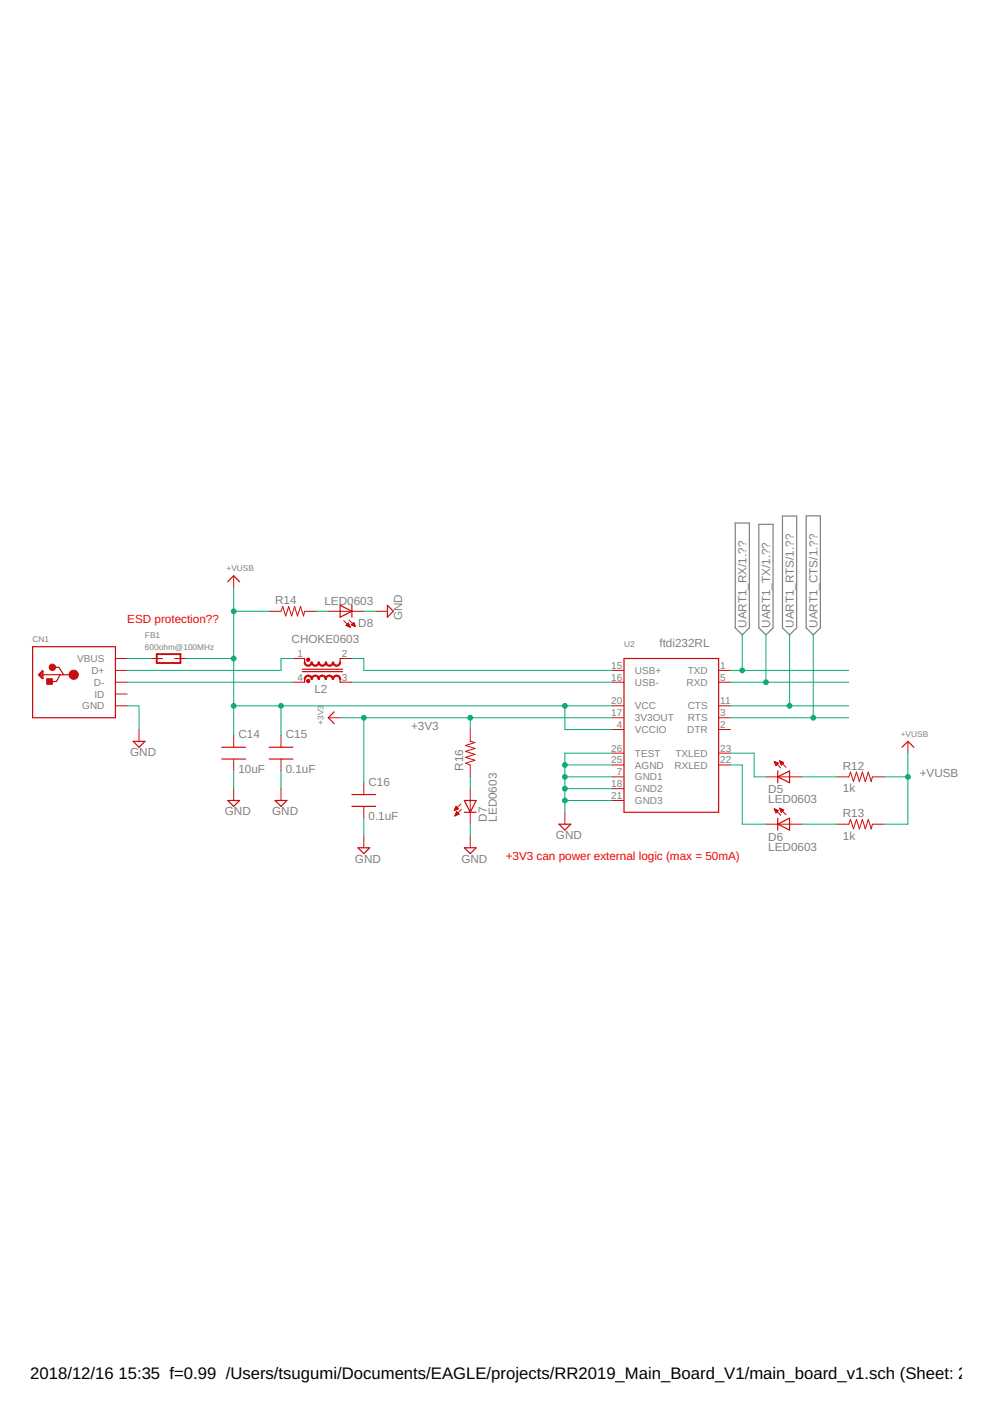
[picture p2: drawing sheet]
<svg xmlns="http://www.w3.org/2000/svg" width="210mm" height="297mm" viewBox="0 0 210 297" stroke-linecap="round" stroke-linejoin="round" font-family="sans-serif">
<path d="M155.6 110.7h3v22.1l-1.5 1.5-1.5-1.5zM160.6 110.9h3v21.9l-1.5 1.5-1.5-1.5zM165.6 109.2h3v23.6l-1.5 1.5-1.5-1.5zM170.6 109.1h3v23.7l-1.5 1.5-1.5-1.5z" fill="none" stroke="#808080" stroke-width=".25"/>
<g fill="none" stroke="#c90b0b" stroke-width=".25">
<path d="M6.9 136.8h17.5v15h-17.5zM48.2 123.1l1.2-1.3 1.3 1.3M64.5 139.3v.8M72 128.1l2.5 1.2-2.5 1.3zM72 139.3v.8M74.5 128.1v2.5M82 128.1l1.2 1.2-1.2 1.3zM132 139.3h20.1v32.6h-20.1zM8.3 142.7l.4-.3v.8l-.2-.5M8.9 142h.2v1.6h-.2l-.8-.9zM8.9 142v1.3M9.1 142.7h6.5"/>
<path d="M11.5 141.2h.9l1.1 1.5M12.7 142.7l-.8 1.5h-1.2M28.2 156.8h2.5l-1.3 1.3zM46.9 158.1h5M57 158.1h5M64 142.1h8.5M64 141.6h8.5M64.5 143.6v.7M70.7 150.6l-1.2 1.2 1.2 1.3M72 143.6v.7M190.9 158.1l1.2-1.3 1.3 1.3M46.9 160.6h5"/>
<path d="M48.2 169.4h2.5l-1.3 1.2zM57 160.6h5M58.2 169.4h2.5l-1.2 1.2zM74.5 168.1h5M74.5 170.6h5M75.7 179.4h2.5l-1.2 1.2zM98.3 171.9h2.5M98.3 169.4h2.5l-1.3 2.5zM98.3 179.4h2.5l-1.3 1.2zM118.3 174.4h2.5l-1.3 1.2zM164.6 164.4l2.5-1.3v2.5zM164.6 163.1v2.5"/>
<path d="M164.6 173.1v2.5M164.6 174.4l2.5-1.3v2.5z"/>
</g>
<g fill="none" stroke="#c90b0b" stroke-width=".21">
<path d="M24.4 139.3h2.5M31.9 139.3h2.5M36.9 139.3h2.5M49.4 121.8v2.5M57 129.3h2.5l.3-1 .7 2 .6-2 .6 2 .6-2 .6 2 .7-2 .6 2 .3-1h2.5M62 139.3h2.5M69.5 129.3h7.5M72 139.3h2.5M72.7 131.3l1.4 1.4M73.2 132.3l.5-.5 .4 .9zM73.3 132.3h.6M73.3 132.2h.6"/>
<path d="M73.4 132.1h.5M73.5 132.5h.5M73.6 132h.2M73.7 131.9h.1M73.8 132.6h.2M73.9 131.2l1.3 1.4M74.1 132.7h.1M74.4 132.2h.7M74.4 132.1h.6M74.6 132h.4M74.7 132.3h.4M74.7 131.9h.2"/>
<path d="M74.8 131.7h.1M74.8 131.7l-.5 .5 .9 .4M74.8 131.7l.4 .9M75 132.5h.2M79.5 129.3h2.5M24.4 141.8h2.5M24.4 144.3h2.5M24.4 149.3h2.5M24.4 146.8h2.5M29.4 154.3v2.5M49.4 155.6v2.5M59.5 155.6v2.5"/>
<path d="M62 144.3h2.5M69.5 151.8h2.5M72 144.3h2.5M99.5 154.3v2.5l1 .3-2 .6 2 .6-2 .7 2 .6-2 .6 2 .6-2 .7 1 .3v2.6M129.5 141.8h2.5M129.5 144.3h2.5M129.5 149.3h2.5M129.5 151.8h2.5M129.5 154.3h2.5M129.5 159.3h2.5M152.1 141.8h2.5M152.1 144.3h2.5"/>
<path d="M152.1 149.3h2.5M152.1 151.8h2.5M152.1 154.3h2.5M152.1 159.3h2.5M192.1 156.8v2.5M49.4 160.6v2.5M49.4 166.9v2.5M59.5 160.6v2.5M59.5 166.9v2.5M77 165.6v2.5M77 170.6v2.5M77 176.9v2.5"/>
<path d="M96.2 171.4h.1M96.2 171.3h.4M96.2 172.6h.1M96.3 171.2h.6M96.3 171h.6M96.3 172.5h.3M96.4 170.9h.4M96.4 172.4h.4M96.4 170.8h.3M96.4 172.2h.7M96.5 170.7h.1M96.5 172.1h.5"/>
<path d="M96.5 170.6l.5 .5-.9 .4zM96.5 172h.4M96.6 171.9h.2M96.6 171.8h.1M97.1 172.2l-.5-.5-.4 .9M97.1 172.2l-.9 .4M97.5 170.1l-1.4 1.4M97.6 171.2l-1.4 1.4M99.5 166.9v7.5M99.5 176.9v2.5M119.5 171.9v2.5M129.5 161.8h2.5"/>
<path d="M129.5 164.4h2.5M129.5 166.9h2.5M129.5 169.4h2.5M152.1 161.8h2.5M162.1 164.4h7.5M162.1 174.4h7.5M163.8 161.1l1.4 1.4M163.8 161.1h.1M163.8 161.1l.9 .4-.5 .5zM163.8 171.1l1.4 1.4M163.8 171.1l.9 .4-.5 .5zM163.9 171.2h.1"/>
<path d="M163.9 161.2h.2M163.9 171.3h.4M163.9 161.4h.5M164 171.4h.5M164 161.5h.7M164 171.5h.7M164 161.6h.6M164.1 171.6h.4M164.1 161.7h.4M164.1 171.8h.3M164.1 161.8h.3M164.1 171.9h.2"/>
<path d="M164.2 161.9h.1M165 161l1.3 1.3M165 161l.8 .4M165 161l.3 .8M165 161h.1M165 171l1.3 1.4M165 171l.8 .4-.5 .5zM165 171h.1M165 161.1h.3M165 171.2h.4M165.1 161.2h.4M165.1 171.3h.6"/>
<path d="M165.1 161.4h.7M165.1 171.4h.7M165.2 161.5h.5M165.2 171.5h.5M165.2 161.6h.4M165.2 171.6h.3M165.3 161.7h.2M165.3 171.8h.1M165.3 161.8h.1M165.8 161.4l-.5 .4M177.1 164.4h2.5l.4-1.1 .6 2.1 .6-2.1 .6 2.1 .7-2.1 .6 2.1 .6-2.1 .6 2.1 .3-1h2.5M177.1 174.4h2.5l.4-1 .6 2 .6-2 .6 2 .7-2 .6 2 .6-2 .6 2 .3-1h2.5"/>
</g>
<g fill="#c90b0b" stroke="#c90b0b" stroke-width=".21">
<path d="M64.3 140.1h.3a.62 .62 0 0 0 .6 .6 .62 .62 0 0 0 .6-.6h.3a.87 .87 0 0 1-.9 .9 .87 .87 0 0 1-.9-.9z" fill-rule="evenodd"/>
<path d="M65.8 140.1h.3a.62 .62 0 0 0 .6 .6 .62 .62 0 0 0 .6-.6h.3a.88 .88 0 0 1-.9 .9 .88 .88 0 0 1-.9-.9z" fill-rule="evenodd"/>
<path d="M67.3 140.1h.3a.62 .62 0 0 0 .6 .6 .62 .62 0 0 0 .6-.6h.3a.88 .88 0 0 1-.9 .9 .88 .88 0 0 1-.9-.9z" fill-rule="evenodd"/>
<path d="M68.8 140.1h.3a.62 .62 0 0 0 .6 .6 .62 .62 0 0 0 .6-.6h.3a.88 .88 0 0 1-.9 .9 .88 .88 0 0 1-.9-.9z" fill-rule="evenodd"/>
<path d="M70.3 140.1h.3a.62 .62 0 0 0 .6 .6 .62 .62 0 0 0 .6-.6h.3a.88 .88 0 0 1-.9 .9 .88 .88 0 0 1-.9-.9z" fill-rule="evenodd"/>
<path d="M64.6 143.1a.88 .88 0 0 1 1-.2 .88 .88 0 0 1 .5 .8h-.3a.63 .63 0 0 0-.5-.6 .63 .63 0 0 0-.7 .6h-.3z" fill-rule="evenodd"/>
<path d="M66.1 143.1a.89 .89 0 0 1 .9-.2 .89 .89 0 0 1 .6 .8h-.3a.63 .63 0 0 0-.6-.6 .63 .63 0 0 0-.6 .6h-.3z" fill-rule="evenodd"/>
<path d="M67.5 143.1a.89 .89 0 0 1 1-.2 .89 .89 0 0 1 .6 .8h-.3a.63 .63 0 0 0-.6-.6 .63 .63 0 0 0-.6 .6h-.3z" fill-rule="evenodd"/>
<path d="M69 143.1a.88 .88 0 0 1 1-.2 .88 .88 0 0 1 .5 .8h-.2a.63 .63 0 0 0-.6-.6 .63 .63 0 0 0-.7 .6h-.2z" fill-rule="evenodd"/>
<path d="M70.6 143.1a.88 .88 0 0 1 1-.2 .88 .88 0 0 1 .5 .8h-.2a.63 .63 0 0 0-.6-.6 .63 .63 0 0 0-.7 .6h-.2z" fill-rule="evenodd"/>
<circle cx="15.6" cy="142.7" r=".98"/>
<circle cx="11.1" cy="141.2" r=".69"/>
<circle cx="65.2" cy="139.6" r=".36"/>
<circle cx="65.2" cy="144.1" r=".36"/>
</g>
<path d="M9.9 143.6h1.2v1.2h-1.2z" fill="#c90b0b" stroke="#c90b0b" stroke-width=".21"/>
<path d="M33.2 138.4h5v1.9h-5z" fill="none" stroke="#c90b0b" stroke-width=".4"/>
<g fill="none" stroke="#0dab76" stroke-width=".21">
<path d="M26.9 139.3h5M39.4 139.3h10M49.4 124.3v31.3M49.4 129.3h7.6M62 139.3h-2.5v2.5h-32.6M67 129.3h2.5M74.5 139.3h2.5v2.5h52.5M77 129.3h2.5M157.1 134.3v7.5M162.1 134.3v10M167.1 134.3v15M172.1 134.3v17.5"/>
<path d="M26.9 149.3h2.5v5M26.9 144.3h35.1M49.4 149.3h80.1M59.5 149.3v6.3M72 151.8h57.5M74.5 144.3h55M77 151.8v13.8M99.5 151.8v2.5M119.5 149.3v5h10M129.5 159.3h-10v12.6M154.6 149.3h25M154.6 159.3h5v5.1h2.5"/>
<path d="M154.6 151.8h25M154.6 144.3h25M154.6 141.8h25M192.1 159.3v15.1h-5M49.4 163.1v3.8M59.5 163.1v3.8M77 173.1v3.8M99.5 164.4v2.5M99.5 174.4v2.5M119.5 169.4h10M119.5 164.4h10M119.5 166.9h10"/>
<path d="M119.5 161.8h10M154.6 161.8h2.5v12.6h5M169.6 164.4h7.5M169.6 174.4h7.5M187.1 164.4h5"/>
</g>
<g fill="#0dab76" stroke="#0dab76" stroke-width=".21">
<circle cx="119.5" cy="169.4" r=".51"/>
<circle cx="119.5" cy="166.9" r=".51"/>
<circle cx="119.5" cy="164.4" r=".51"/>
<circle cx="119.5" cy="161.8" r=".51"/>
<circle cx="49.4" cy="149.3" r=".51"/>
<circle cx="59.5" cy="149.3" r=".51"/>
<circle cx="49.4" cy="139.3" r=".51"/>
<circle cx="119.5" cy="149.3" r=".51"/>
<circle cx="49.4" cy="129.3" r=".51"/>
<circle cx="192.1" cy="164.4" r=".51"/>
<circle cx="77" cy="151.8" r=".51"/>
<circle cx="99.5" cy="151.8" r=".51"/>
<circle cx="167.1" cy="149.3" r=".51"/>
<circle cx="172.1" cy="151.8" r=".51"/>
<circle cx="157.1" cy="141.8" r=".51"/>
<circle cx="162.1" cy="144.3" r=".51"/>
</g>
<g font-size="3.5">
<text x="6.4" y="291.8">2018/12/16</text>
<text x="25.1" y="291.8">15:35 f=0.99 /Users/tsugumi/Documents/EAGLE/projects/RR2019_Main_Board_V1/main_board_v1.sch (Sheet: 2/7)</text>
</g>
<g font-size="2.5" fill="#f00">
<text x="26.9" y="131.8">ESD protection??</text>
<text x="107" y="181.9">+3V3 can power external logic (max = 50mA)</text>
</g>
<g font-size="2.5" fill="#808080">
<text x="58.2" y="127.8">R14</text>
<text x="68.6" y="127.9">LED0603</text>
<text x="85.1" y="131.2" transform="rotate(-90 85.1 131.2)">GND</text>
<text x="61.7" y="136.1">CHOKE0603</text>
<text x="75.8" y="132.6">D8</text>
<text x="139.5" y="136.8">ftdi232RL</text>
<text x="157.9" y="132.8" transform="rotate(-90 157.9 132.8)">UART1_RX/1.??</text>
<text x="162.9" y="132.8" transform="rotate(-90 162.9 132.8)">UART1_TX/1.??</text>
<text x="168" y="132.8" transform="rotate(-90 168 132.8)">UART1_RTS/1.??</text>
<text x="173" y="132.8" transform="rotate(-90 173 132.8)">UART1_CTS/1.??</text>
<text x="66.5" y="146.5">L2</text>
<text x="87" y="154.3">+3V3</text>
<text x="27.5" y="160">GND</text>
<text x="50.4" y="156.2">C14</text>
<text x="60.5" y="156.2">C15</text>
<text x="50.4" y="163.5">10uF</text>
<text x="60.5" y="163.5">0.1uF</text>
<text x="78" y="166.2">C16</text>
<text x="98" y="163.1" transform="rotate(-90 98 163.1)">R16</text>
<text x="162.6" y="167.9">D5</text>
<text x="178.3" y="167.6">1k</text>
<text x="178.3" y="162.9">R12</text>
<text x="194.6" y="164.4">+VUSB</text>
<text x="47.6" y="172.5">GND</text>
<text x="57.6" y="172.5">GND</text>
<text x="78" y="173.5">0.1uF</text>
<text x="103" y="173.9" transform="rotate(-90 103 173.9)">D7</text>
<text x="105.1" y="173.9" transform="rotate(-90 105.1 173.9)">LED0603</text>
<text x="162.6" y="170">LED0603</text>
<text x="178.3" y="172.9">R13</text>
<text x="117.6" y="177.5">GND</text>
<text x="162.6" y="180">LED0603</text>
<text x="162.6" y="177.9">D6</text>
<text x="178.3" y="177.6">1k</text>
<text x="75.1" y="182.5">GND</text>
<text x="97.6" y="182.5">GND</text>
</g>
<g font-size="2.1" fill="#808080">
<text x="16.4" y="140.1">VBUS</text>
<text x="19.3" y="142.6">D+</text>
<text x="62.9" y="139">1</text>
<text x="62.9" y="144">4</text>
<text x="72.3" y="139">2</text>
<text x="72.3" y="144">3</text>
<text x="129.3" y="141.5">15</text>
<text x="129.3" y="144">16</text>
<text x="134.3" y="142.6">USB+</text>
<text x="145.5" y="142.6">TXD</text>
<text x="152.4" y="141.5">1</text>
<text x="152.4" y="144">5</text>
<text x="19.9" y="145.1">D-</text>
<text x="20" y="147.6">ID</text>
<text x="129.3" y="149">20</text>
<text x="134.3" y="145.1">USB-</text>
<text x="145.3" y="145.1">RXD</text>
<text x="152.4" y="149">11</text>
<text x="17.4" y="150.1">GND</text>
<text x="129.3" y="151.5">17</text>
<text x="130.5" y="154">4</text>
<text x="134.3" y="150.1">VCC</text>
<text x="134.3" y="152.6">3V3OUT</text>
<text x="134.3" y="155.1">VCCIO</text>
<text x="145.4" y="155.1">DTR</text>
<text x="145.5" y="150.1">CTS</text>
<text x="145.6" y="152.6">RTS</text>
<text x="152.4" y="151.5">3</text>
<text x="152.4" y="154">2</text>
<text x="129.3" y="159">26</text>
<text x="129.3" y="161.5">25</text>
<text x="134.3" y="160.1">TEST</text>
<text x="142.9" y="160.1">TXLED</text>
<text x="152.4" y="159">23</text>
<text x="152.4" y="161.5">22</text>
<text x="129.3" y="166.5">18</text>
<text x="130.5" y="164">7</text>
<text x="134.3" y="162.6">AGND</text>
<text x="134.3" y="165.1">GND1</text>
<text x="134.3" y="167.6">GND2</text>
<text x="142.7" y="162.6">RXLED</text>
<text x="129.3" y="169">21</text>
<text x="134.3" y="170.1">GND3</text>
</g>
<g font-size="1.8" fill="#808080">
<text x="47.9" y="120.8">+VUSB</text>
<text x="6.9" y="135.8">CN1</text>
<text x="30.7" y="134.9">FB1</text>
<text x="30.7" y="137.5">600ohm@100MHz</text>
<text x="132" y="136.8">U2</text>
<text x="68.5" y="153.3" transform="rotate(-90 68.5 153.3)">+3V3</text>
<text x="190.6" y="155.8">+VUSB</text>
</g>
</svg>
